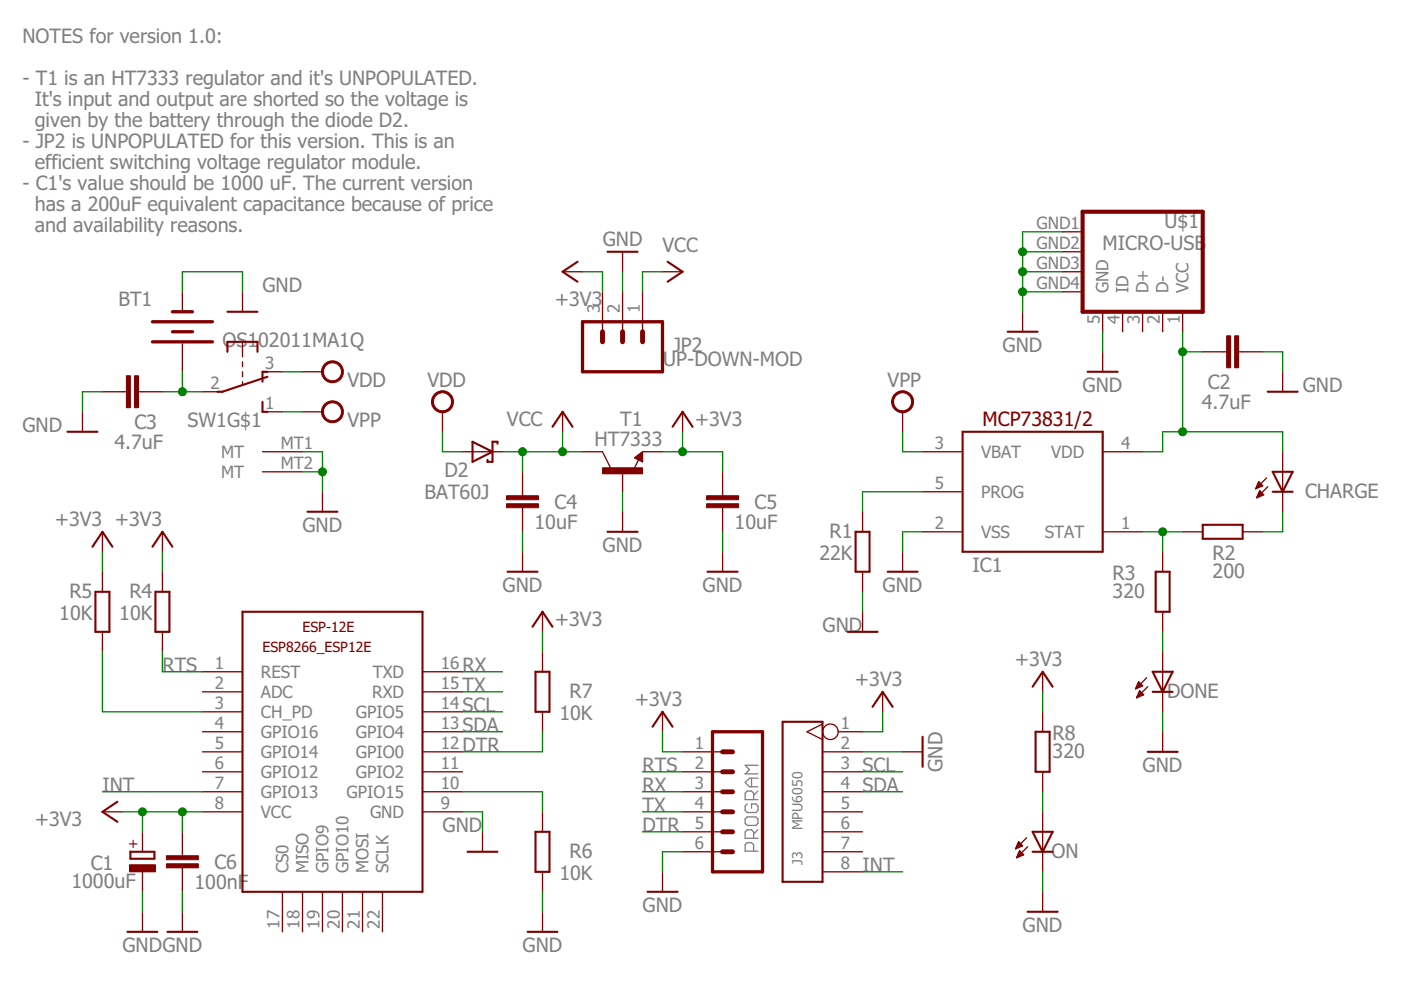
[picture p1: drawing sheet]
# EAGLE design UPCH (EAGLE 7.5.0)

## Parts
BT1  BATTERY24.5MM  [BATTCON_24.5MM]
C1  1000uF  CPOL-EUD/7343-31W  [D/7343-31W]
C2  4.7uF  C-EUC1206  [C1206]
C3  4.7uF  C-EUC1206  [C1206]
C4  10uF  C-EUC1206  [C1206]
C5  10uF  C-EUC1206  [C1206]
C6  100nF  C-EUC1206  [C1206]
CHARGE  LEDCHIP-LED0603  [CHIP-LED0603]
D2  BAT60J  [SOD323_ST]
DONE  LEDCHIP-LED0603  [CHIP-LED0603]
ESP-12E  ESP8266-12EESP8266-ESP12E  [ESP8266-ESP12E]
IC1  MCP73831  MCP73831/OT  [SOT23-5L]
J3  MPU6050  SMD-BLACK-FEMALE-HEADER(8P-2.54-90D)  [H8-SMD-2.54-90D]
JP2  UP-DOWN-MOD  M03PTH  [1X03]
ON  LEDCHIP-LED0603  [CHIP-LED0603]
PROGRAM  CONN_06SILK_FEMALE_PTH  [1X06]
R1  22K  R-EU_R0603  [R0603]
R2  200  R-EU_R1206  [R1206]
R3  320  R-EU_R0603  [R0603]
R4  10K  R-EU_R0603  [R0603]
R5  10K  R-EU_R0603  [R0603]
R6  10K  R-EU_R0603  [R0603]
R7  10K  R-EU_R1206  [R1206]
R8  320  R-EU_R0603  [R0603]
SW1  OS102011MA1Q  [OS102011MA1Q]
T1  HT7333  -NPN-SOT89-BCE  [SOT89-BCE]
U$1  MICRO-USB  [MICRO-USB]

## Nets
+3V3: C1.+ C5.1 C6.1 ESP-12E.8(VCC) J3.1 JP2.3 PROGRAM.1 R4.2 R5.2 R7.2 R8.1 T1.E
DTR: ESP-12E.12(GPIO0) PROGRAM.5 R7.1
GND: BT1.2(-) C1.- C2.2 C3.2 C4.2 C5.2 C6.2 DONE.C ESP-12E.9(GND) IC1.2(VSS) J3.2 JP2.2 ON.C PROGRAM.6 R1.1 R6.1 SW1.MT1(MT) SW1.MT2(MT) T1.B U$1.5(GND) U$1.GND1(GND) U$1.GND2(GND) U$1.GND3(GND) U$1.GND4(GND)
INT: ESP-12E.7(GPIO13) J3.8
N$1: DONE.A R3.2
N$2: IC1.5(PROG) R1.2
N$3: CHARGE.C R2.2
N$4: BT1.1(+) C3.1 SW1.2(P)
N$5: IC1.1(STAT) R2.1 R3.1
N$6: ESP-12E.3(CH_PD) R5.1
N$7: ESP-12E.10(GPIO15) R6.2
N$8: ON.A R8.2
N$9: C2.1 CHARGE.A IC1.4(VDD) U$1.1(VCC)
RTS: ESP-12E.1(REST) PROGRAM.2 R4.1
RX: ESP-12E.16(TXD) PROGRAM.3
SCL: ESP-12E.14(GPIO5) J3.3
SDA: ESP-12E.13(GPIO4) J3.4
TX: ESP-12E.15(RXD) PROGRAM.4
VCC: C4.1 D2.C JP2.1 T1.C
VDD: D2.A SW1.3(O)
VPP: IC1.3(VBAT) SW1.1(S)
Unconnected: ESP-12E.2(ADC) ESP-12E.4(GPIO16) ESP-12E.5(GPIO14) ESP-12E.6(GPIO12) ESP-12E.11(GPIO2) ESP-12E.17(CS0) ESP-12E.18(MISO) ESP-12E.19(GPIO9) ESP-12E.20(GPIO10) ESP-12E.21(MOSI) ESP-12E.22(SCLK) J3.5 J3.6 J3.7 U$1.2(D-) U$1.3(D+) U$1.4(ID)

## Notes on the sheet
- NOTES for version 1.0:
  
  - T1 is an HT7333 regulator and it's UNPOPULATED.
    It's input and output are shorted so the voltage is
    given by the battery through the diode D2.
  - JP2 is unpopulated for this version. This is an efficient
    switching voltage regulator module.
  - C1's value should be 1000 uF. The current version
    has a 200uF equivalent capacitance because of price
    and availability reasons.

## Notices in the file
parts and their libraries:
SparkFun: Licensing: CC v3.0 Share-Alike You are welcome to use this library for commercial purposes.
SparkFun-Connectors: Licensing: Creative Commons ShareAlike 4.0 International - https://creativecommons.org/licenses/by-sa/4.0
